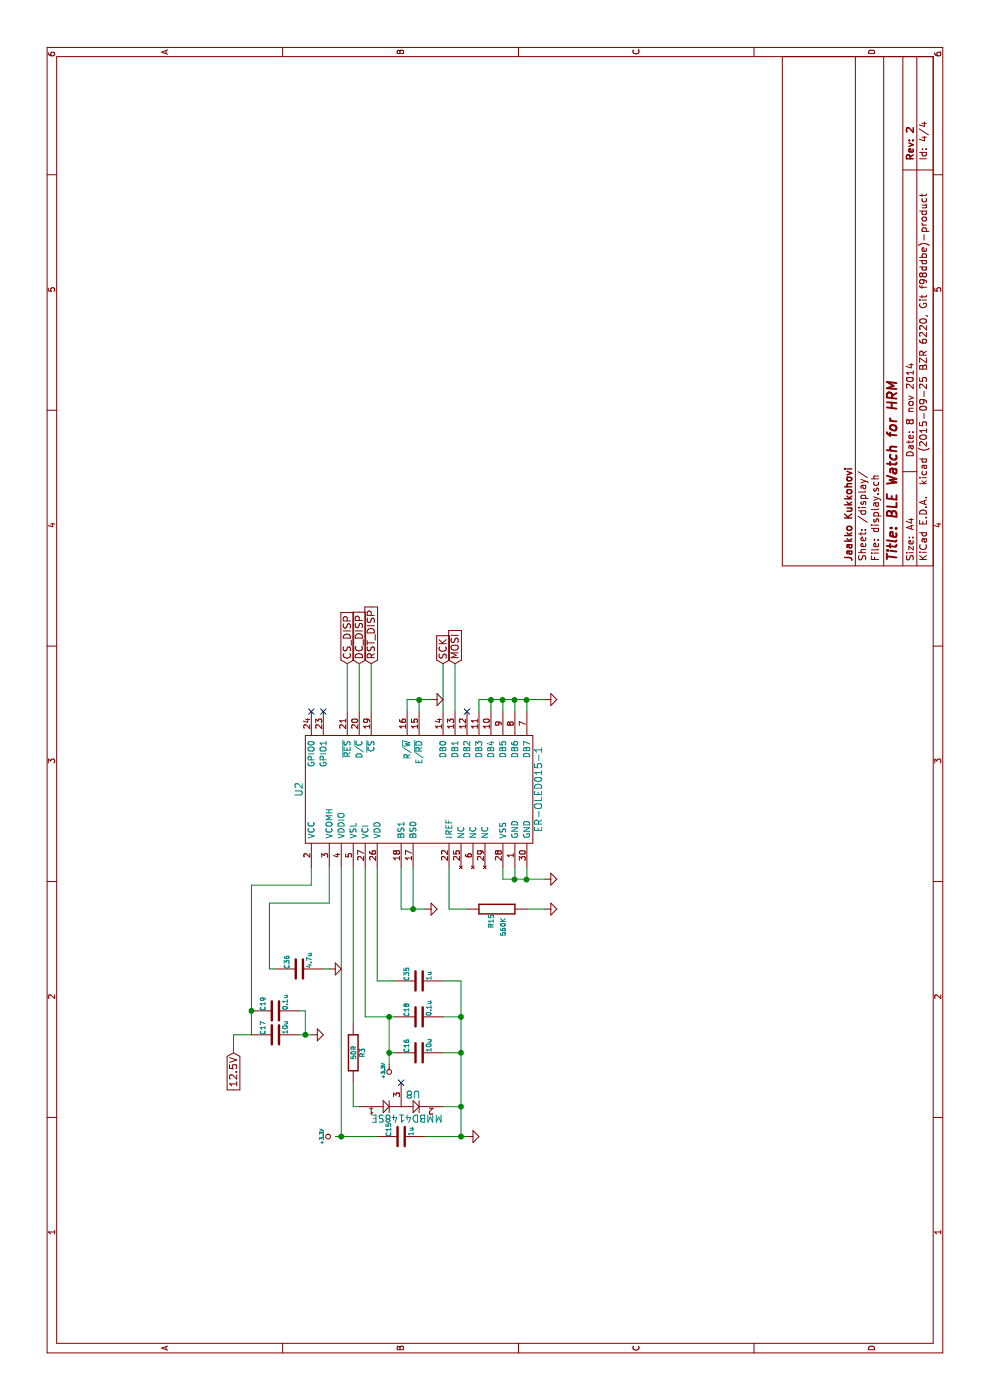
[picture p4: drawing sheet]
EESchema Schematic File Version 2
LIBS:power
LIBS:device
LIBS:transistors
LIBS:conn
LIBS:linear
LIBS:regul
LIBS:74xx
LIBS:cmos4000
LIBS:adc-dac
LIBS:memory
LIBS:xilinx
LIBS:special
LIBS:microcontrollers
LIBS:dsp
LIBS:microchip
LIBS:analog_switches
LIBS:motorola
LIBS:texas
LIBS:intel
LIBS:audio
LIBS:interface
LIBS:digital-audio
LIBS:philips
LIBS:display
LIBS:cypress
LIBS:siliconi
LIBS:opto
LIBS:atmel
LIBS:contrib
LIBS:valves
LIBS:arm
LIBS:various
LIBS:watch-cache
EELAYER 25 0
EELAYER END
$Descr A4 11693 8268
encoding utf-8
Sheet 4 4
Title "BLE Watch for HRM"
Date "8 nov 2014"
Rev "2"
Comp "Jaakko Kukkohovi"
Comment1 ""
Comment2 ""
Comment3 ""
Comment4 ""
$EndDescr
$Comp
L ER-OLED015-1 U2
U 1 1
P 5100 3500
F 0 "U2" H 5100 4500 60  0000 C CNN
F 1 "ER-OLED015-1" H 5100 2500 60  0000 C CNN
F 2 "Omat:ER-OLED-CON30-BOTTOM-CONTACT" H 5100 3550 60  0001 C CNN
F 3 "" H 5100 3550 60  0000 C CNN
	1    5100 3500
	1    0    0    -1  
$EndComp
$Comp
L C C17
U 1 1
P 3050 2300
F 0 "C17" H 3050 2400 40  0000 L CNN
F 1 "10u" H 3056 2215 40  0000 L CNN
F 2 "SMD_Packages:SMD-0603" H 3088 2150 30  0001 C CNN
F 3 "" H 3050 2300 60  0000 C CNN
	1    3050 2300
	1    0    0    -1  
$EndComp
$Comp
L C C19
U 1 1
P 3250 2300
F 0 "C19" H 3250 2400 40  0000 L CNN
F 1 "0.1u" H 3256 2215 40  0000 L CNN
F 2 "SMD_Packages:SMD-0603" H 3288 2150 30  0001 C CNN
F 3 "" H 3250 2300 60  0000 C CNN
	1    3250 2300
	1    0    0    -1  
$EndComp
$Comp
L GND-RESCUE-watch #PWR028
U 1 1
P 3050 2600
AR Path="/546AB6EA" Ref="#PWR028"  Part="1" 
AR Path="/546AB3F2/546AB6EA" Ref="#PWR028"  Part="1" 
F 0 "#PWR028" H 3050 2600 30  0001 C CNN
F 1 "GND" H 3050 2530 30  0001 C CNN
F 2 "" H 3050 2600 60  0000 C CNN
F 3 "" H 3050 2600 60  0000 C CNN
	1    3050 2600
	1    0    0    -1  
$EndComp
Wire Wire Line
	3050 2500 3050 2600
Wire Wire Line
	3050 2550 3250 2550
Wire Wire Line
	3250 2550 3250 2500
Connection ~ 3050 2550
Wire Wire Line
	3050 2100 4300 2100
Wire Wire Line
	3050 2100 3050 1950
Connection ~ 3250 2100
$Comp
L C C36
U 1 1
P 3600 2500
F 0 "C36" H 3600 2600 40  0000 L CNN
F 1 "4.7u" H 3606 2415 40  0000 L CNN
F 2 "SMD_Packages:SMD-0603" H 3638 2350 30  0001 C CNN
F 3 "" H 3600 2500 60  0000 C CNN
	1    3600 2500
	1    0    0    -1  
$EndComp
$Comp
L GND-RESCUE-watch #PWR029
U 1 1
P 3600 2750
AR Path="/546AB806" Ref="#PWR029"  Part="1" 
AR Path="/546AB3F2/546AB806" Ref="#PWR029"  Part="1" 
F 0 "#PWR029" H 3600 2750 30  0001 C CNN
F 1 "GND" H 3600 2680 30  0001 C CNN
F 2 "" H 3600 2750 60  0000 C CNN
F 3 "" H 3600 2750 60  0000 C CNN
	1    3600 2750
	1    0    0    -1  
$EndComp
$Comp
L +3.3V #PWR030
U 1 1
P 2200 2800
F 0 "#PWR030" H 2200 2760 30  0001 C CNN
F 1 "+3.3V" H 2200 2910 30  0000 C CNN
F 2 "" H 2200 2800 60  0000 C CNN
F 3 "" H 2200 2800 60  0000 C CNN
	1    2200 2800
	1    0    0    -1  
$EndComp
Wire Wire Line
	4450 2600 4300 2600
Wire Wire Line
	4300 2600 4300 2100
Wire Wire Line
	4150 2750 4450 2750
Wire Wire Line
	4150 2250 4150 2750
$Comp
L C C15
U 1 1
P 2200 3350
F 0 "C15" H 2200 3450 40  0000 L CNN
F 1 "1u" H 2206 3265 40  0000 L CNN
F 2 "SMD_Packages:SMD-0603" H 2238 3200 30  0001 C CNN
F 3 "" H 2200 3350 60  0000 C CNN
	1    2200 3350
	1    0    0    -1  
$EndComp
Wire Wire Line
	4450 2850 2200 2850
Wire Wire Line
	2200 2800 2200 3150
Connection ~ 2200 2850
Wire Wire Line
	2200 3550 2200 3900
Wire Wire Line
	4150 2250 3600 2250
Wire Wire Line
	3600 2250 3600 2300
Wire Wire Line
	3600 2700 3600 2750
$Comp
L R R3
U 1 1
P 2900 2950
F 0 "R3" V 2980 2950 40  0000 C CNN
F 1 "50R" V 2907 2951 40  0000 C CNN
F 2 "SMD_Packages:SMD-0603" V 2830 2950 30  0001 C CNN
F 3 "" H 2900 2950 30  0000 C CNN
	1    2900 2950
	0    1    1    0   
$EndComp
Wire Wire Line
	2450 2950 2650 2950
$Comp
L C C18
U 1 1
P 3200 3500
F 0 "C18" H 3200 3600 40  0000 L CNN
F 1 "0.1u" H 3206 3415 40  0000 L CNN
F 2 "SMD_Packages:SMD-0603" H 3238 3350 30  0001 C CNN
F 3 "" H 3200 3500 60  0000 C CNN
	1    3200 3500
	1    0    0    -1  
$EndComp
$Comp
L C C16
U 1 1
P 2900 3500
F 0 "C16" H 2900 3600 40  0000 L CNN
F 1 "10u" H 2906 3415 40  0000 L CNN
F 2 "SMD_Packages:SMD-0603" H 2938 3350 30  0001 C CNN
F 3 "" H 2900 3500 60  0000 C CNN
	1    2900 3500
	1    0    0    -1  
$EndComp
Wire Wire Line
	3200 3050 3200 3300
$Comp
L GND-RESCUE-watch #PWR031
U 1 1
P 2200 3900
AR Path="/546AF672" Ref="#PWR031"  Part="1" 
AR Path="/546AB3F2/546AF672" Ref="#PWR031"  Part="1" 
F 0 "#PWR031" H 2200 3900 30  0001 C CNN
F 1 "GND" H 2200 3830 30  0001 C CNN
F 2 "" H 2200 3900 60  0000 C CNN
F 3 "" H 2200 3900 60  0000 C CNN
	1    2200 3900
	1    0    0    -1  
$EndComp
Wire Wire Line
	3200 3850 3200 3700
Wire Wire Line
	2200 3850 3500 3850
Connection ~ 2200 3850
Connection ~ 2450 3850
Wire Wire Line
	2900 3700 2900 3850
Connection ~ 2900 3850
$Comp
L +3.3V #PWR032
U 1 1
P 2800 3250
F 0 "#PWR032" H 2800 3210 30  0001 C CNN
F 1 "+3.3V" V 2850 3300 30  0000 C CNN
F 2 "" H 2800 3250 60  0000 C CNN
F 3 "" H 2800 3250 60  0000 C CNN
	1    2800 3250
	0    -1   -1   0   
$EndComp
Connection ~ 3200 3250
Connection ~ 2900 3250
Wire Wire Line
	2800 3250 3200 3250
Wire Wire Line
	2900 3250 2900 3300
Wire Wire Line
	3150 2950 4450 2950
Wire Wire Line
	2450 3700 2450 3850
Wire Wire Line
	2450 3000 2450 2950
Wire Wire Line
	4450 3050 3200 3050
$Comp
L C C35
U 1 1
P 3500 3500
F 0 "C35" H 3500 3600 40  0000 L CNN
F 1 "1u" H 3506 3415 40  0000 L CNN
F 2 "SMD_Packages:SMD-0603" H 3538 3350 30  0001 C CNN
F 3 "" H 3500 3500 60  0000 C CNN
	1    3500 3500
	1    0    0    -1  
$EndComp
Wire Wire Line
	4450 3150 3500 3150
Wire Wire Line
	3500 3150 3500 3300
Wire Wire Line
	3500 3850 3500 3700
Connection ~ 3200 3850
Wire Wire Line
	4450 4200 4350 4200
Wire Wire Line
	4350 4200 4350 4550
Wire Wire Line
	4450 4400 4350 4400
Connection ~ 4350 4400
Wire Wire Line
	4450 4300 4350 4300
Connection ~ 4350 4300
$Comp
L GND-RESCUE-watch #PWR033
U 1 1
P 4350 4550
AR Path="/546B06EC" Ref="#PWR033"  Part="1" 
AR Path="/546AB3F2/546B06EC" Ref="#PWR033"  Part="1" 
F 0 "#PWR033" H 4350 4550 30  0001 C CNN
F 1 "GND" H 4350 4480 30  0001 C CNN
F 2 "" H 4350 4550 60  0000 C CNN
F 3 "" H 4350 4550 60  0000 C CNN
	1    4350 4550
	1    0    0    -1  
$EndComp
$Comp
L R R15
U 1 1
P 4100 4150
F 0 "R15" H 4200 4100 40  0000 C CNN
F 1 "560K" H 4250 4200 40  0000 C CNN
F 2 "SMD_Packages:SMD-0603" V 4030 4150 30  0001 C CNN
F 3 "" H 4100 4150 30  0000 C CNN
	1    4100 4150
	-1   0    0    1   
$EndComp
Wire Wire Line
	4450 3750 4100 3750
Wire Wire Line
	4100 3750 4100 3900
Wire Wire Line
	4100 4400 4100 4550
$Comp
L GND-RESCUE-watch #PWR034
U 1 1
P 4100 4550
AR Path="/546B0891" Ref="#PWR034"  Part="1" 
AR Path="/546AB3F2/546B0891" Ref="#PWR034"  Part="1" 
F 0 "#PWR034" H 4100 4550 30  0001 C CNN
F 1 "GND" H 4100 4480 30  0001 C CNN
F 2 "" H 4100 4550 60  0000 C CNN
F 3 "" H 4100 4550 60  0000 C CNN
	1    4100 4550
	1    0    0    -1  
$EndComp
$Comp
L GND-RESCUE-watch #PWR035
U 1 1
P 4100 3550
AR Path="/546B0B8B" Ref="#PWR035"  Part="1" 
AR Path="/546AB3F2/546B0B8B" Ref="#PWR035"  Part="1" 
F 0 "#PWR035" H 4100 3550 30  0001 C CNN
F 1 "GND" H 4100 3480 30  0001 C CNN
F 2 "" H 4100 3550 60  0000 C CNN
F 3 "" H 4100 3550 60  0000 C CNN
	1    4100 3550
	1    0    0    -1  
$EndComp
Wire Wire Line
	4450 3350 4100 3350
Wire Wire Line
	4100 3350 4100 3550
Wire Wire Line
	4450 3450 4100 3450
Connection ~ 4100 3450
Wire Wire Line
	5750 4000 5850 4000
Wire Wire Line
	5850 4000 5850 4550
Wire Wire Line
	5850 4400 5750 4400
Wire Wire Line
	5750 4300 5850 4300
Connection ~ 5850 4300
Wire Wire Line
	5750 4200 5850 4200
Connection ~ 5850 4200
Wire Wire Line
	5750 4100 5850 4100
Connection ~ 5850 4100
$Comp
L GND-RESCUE-watch #PWR036
U 1 1
P 5850 4550
AR Path="/546B0F6A" Ref="#PWR036"  Part="1" 
AR Path="/546AB3F2/546B0F6A" Ref="#PWR036"  Part="1" 
F 0 "#PWR036" H 5850 4550 30  0001 C CNN
F 1 "GND" H 5850 4480 30  0001 C CNN
F 2 "" H 5850 4550 60  0000 C CNN
F 3 "" H 5850 4550 60  0000 C CNN
	1    5850 4550
	1    0    0    -1  
$EndComp
Connection ~ 5850 4400
NoConn ~ 5750 3900
Text GLabel 6150 3800 2    60   Input ~ 0
MOSI
Text GLabel 6150 3700 2    60   Input ~ 0
SCK
Wire Wire Line
	6150 3800 5750 3800
Wire Wire Line
	6150 3700 5750 3700
Text GLabel 6150 2900 2    60   Input ~ 0
CS_DISP
Text GLabel 6150 3000 2    60   Input ~ 0
DC_DISP
Text GLabel 6150 3100 2    60   Input ~ 0
RST_DISP
Wire Wire Line
	6150 2900 5750 2900
Wire Wire Line
	5750 3000 6150 3000
Wire Wire Line
	6150 3100 5750 3100
NoConn ~ 5750 2600
NoConn ~ 5750 2700
$Comp
L GND-RESCUE-watch #PWR037
U 1 1
P 5850 3600
AR Path="/546B27DB" Ref="#PWR037"  Part="1" 
AR Path="/546AB3F2/546B27DB" Ref="#PWR037"  Part="1" 
F 0 "#PWR037" H 5850 3600 30  0001 C CNN
F 1 "GND" H 5850 3530 30  0001 C CNN
F 2 "" H 5850 3600 60  0000 C CNN
F 3 "" H 5850 3600 60  0000 C CNN
	1    5850 3600
	1    0    0    -1  
$EndComp
Wire Wire Line
	5850 3600 5850 3400
Wire Wire Line
	5850 3400 5750 3400
Wire Wire Line
	5750 3500 5850 3500
Connection ~ 5850 3500
$Comp
L DUAL_DIODE_SERIES U8
U 1 1
P 2450 3350
F 0 "U8" H 2550 3450 60  0000 C CNN
F 1 "MMBD4148SE" H 2500 3250 60  0000 C CNN
F 2 "SMD_Packages:SOT-23" H 2450 3350 60  0001 C CNN
F 3 "" H 2450 3350 60  0000 C CNN
	1    2450 3350
	0    1    1    0   
$EndComp
NoConn ~ 2650 3350
Text GLabel 2900 1950 0    60   Input ~ 0
12.5V
Wire Wire Line
	3050 1950 2900 1950
$EndSCHEMATC
